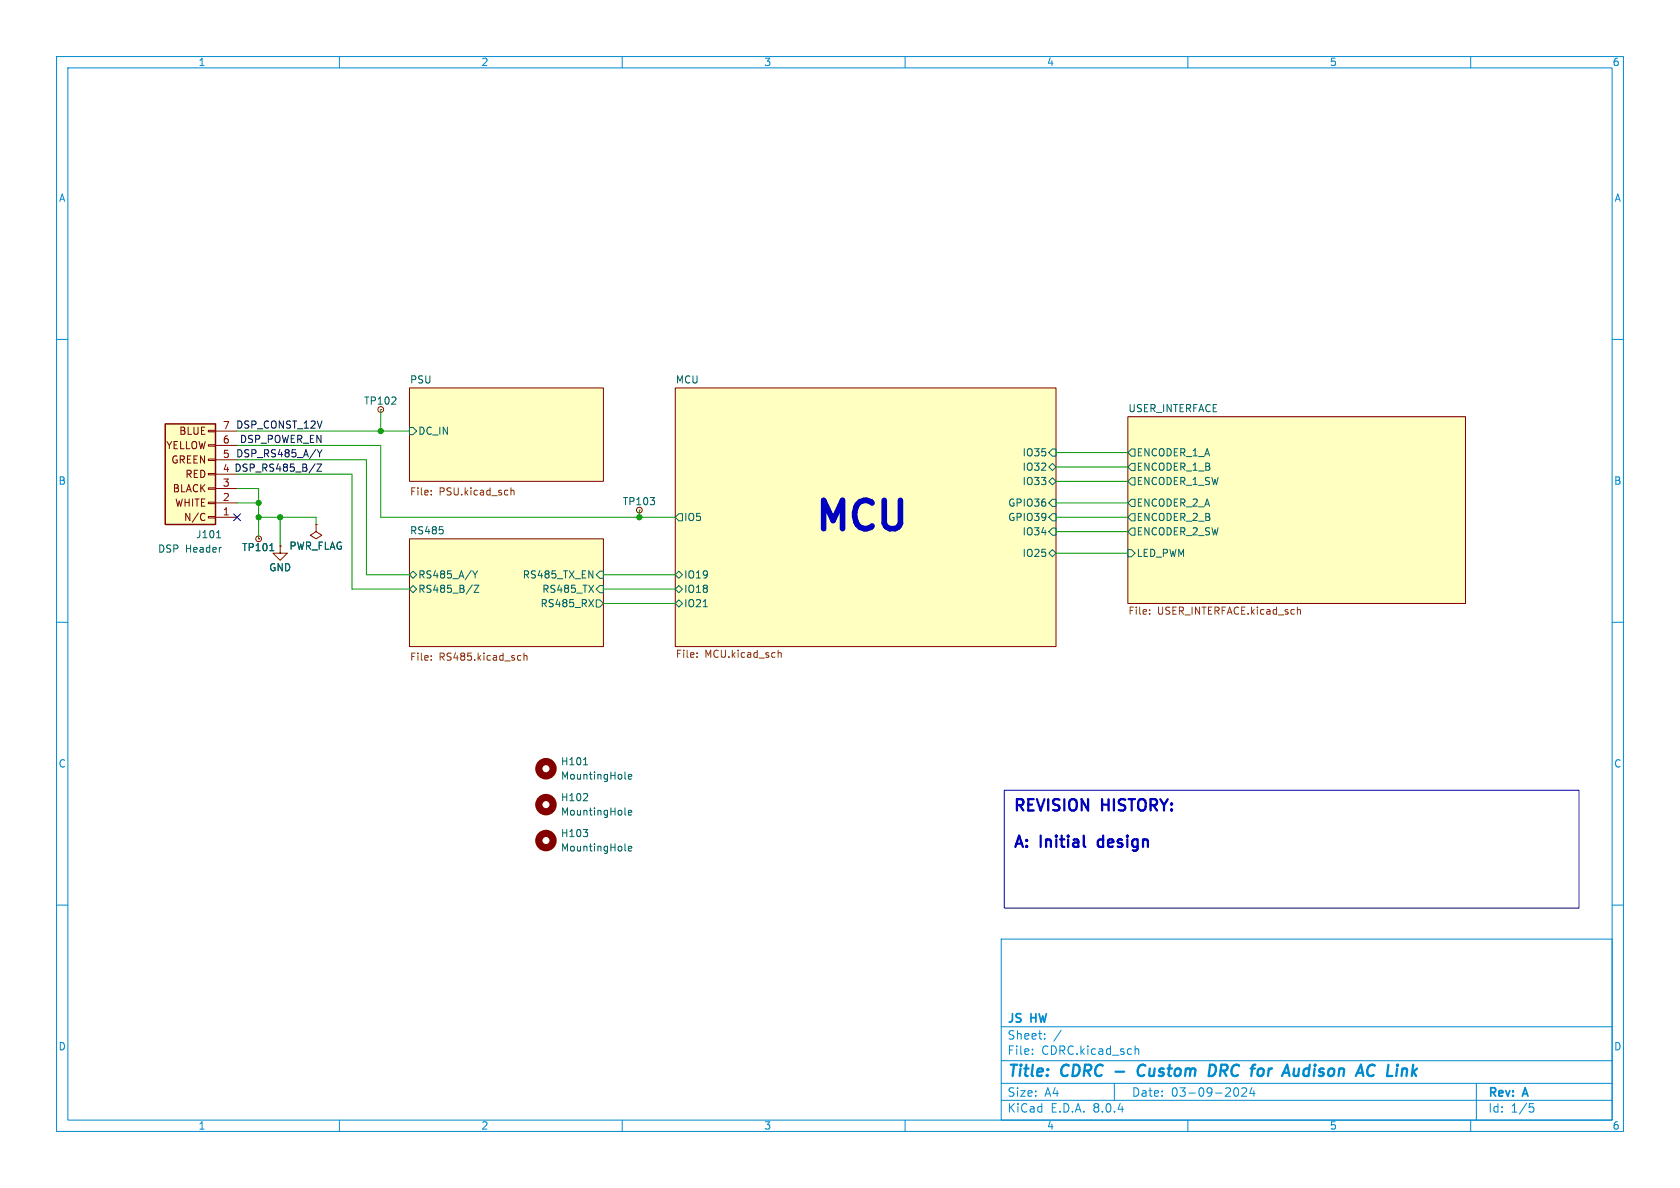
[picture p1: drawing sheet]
<svg xmlns="http://www.w3.org/2000/svg" width="297mm" height="210mm" viewBox="0 0 297 210" stroke-linecap="round" stroke-linejoin="round" font-family="sans-serif">
<g fill="none" stroke="#008bce" stroke-width=".18">
<path d="M10 10h277v190h-277zM12 12h273v186h-273zM60 10v2M110 10v2M160 10v2M210 10v2M260 10v2M10 60h2M285 60h2M10 110h2M285 110h2M10 160h2"/>
<path d="M285 160h2M177 166h108v32h-108zM60 198v2M110 198v2M160 198v2M177 194.5h108M177 191.5h108M177 187.5h108M177 181.5h108M182.5 186.3v.1M182.5 185.5v.1M184.7 183.6v.1"/>
<path d="M184.7 182.8v.1M187.6 182.1l-1.3 2M197 191.5v3M200.7 184.9v1.5M200.7 185.5l.2-.1 .3 .1 .1 .9M210 198v2M218.3 192.4l.2-.1a.81 .81 0 0 1 .5 .6 .81 .81 0 0 1-.3 .8h-.4M219.5 192.4l.6-.1 .2 .1 .1 .3-.9 1.1h.9M221.3 192.2l-.3 1.1h.9M221.7 192.8v1M260 198v2M261 191.5v6.5"/>
<path d="M270.4 195.1h.7M270.5 195.7h.4l.3 .3-.2 .5-.5 .1"/>
</g>
<path d="M197.2 189.4h1.5M202.1 188.2a1.13 1.13 0 0 0-.9 .7 1.13 1.13 0 0 0 .2 1.2l.3 .1 .5-.1M213.9 188.2h.5a1.08 1.08 0 0 1 .6 1.1 1.08 1.08 0 0 1-.8 .9M223.3 189.1v.7M229.5 190l-.1 .1M229.7 188.9l-.2 1.3" fill="none" stroke="#008bce" stroke-width=".4"/>
<g fill="#ffffc2" stroke="#ffffc2" stroke-width=".18">
<path d="M72.4 95.3h34.3v19h-34.3z"/>
<path d="M119.4 68.6h67.3v45.7h-67.3z"/>
<path d="M199.4 73.7h59.7v33h-59.7z"/>
<path d="M72.4 68.6h34.3v16.5h-34.3z"/>
</g>
<path d="M72.4 68.6h34.3v16.5h-34.3zM119.4 68.6h67.3v45.7h-67.3zM199.4 73.7h59.7v33h-59.7zM72.4 95.3h34.3v19h-34.3z" fill="none" stroke="#840000" stroke-width=".18"/>
<g fill="none" stroke="#006464" stroke-width=".18">
<path d="M72.4 75.6h.6l.7 .6-.7 .6h-.6zM186.1 79.4h.6v1.2h-.6l-.7-.6zM200 79.4h.7v1.2h-.7l-.6-.6zM78.3 93.7v.6M120 90.8h.6v1.3h-.6l-.6-.7zM185.4 85.1l.7-.6 .6 .6-.6 .6zM185.4 82.6l.7-.7 .6 .7-.6 .6zM185.4 97.8l.7-.6 .6 .6-.6 .6zM186.1 93.3h.6v1.3h-.6l-.7-.6zM186.1 90.8h.6v1.3h-.6l-.7-.7zM186.1 88.3h.6v1.2h-.6l-.7-.6zM199.4 97.2h.6l.7 .6-.7 .6h-.6z"/>
<path d="M200 81.9h.7v1.3h-.7l-.6-.6zM200 90.8h.7v1.3h-.7l-.6-.7zM200 88.3h.7v1.2h-.7l-.6-.6zM200 93.3h.7v1.3h-.7l-.6-.6zM200 84.5h.7v1.2h-.7l-.6-.6zM72.4 101.6l.6-.6 .7 .6-.7 .6zM72.4 104.1l.6-.6 .7 .6-.7 .7zM83.6 100.9l.4 .7M83.8 103.4h.9l-.9 1.3h.9M84 101.6v.6M84.4 100.9l-.4 .7M104.1 106l.8 1.3"/>
<path d="M104.9 106l-.8 1.3M105.4 106h.6l.7 .7-.7 .6h-.6zM106 101h.7v1.2h-.7l-.6-.6zM106 103.5h.7v1.3h-.7l-.6-.7zM119.4 101.6l.6-.6 .6 .6-.6 .6zM119.4 104.1l.6-.6 .6 .6-.6 .7zM119.4 106.7l.6-.7 .6 .7-.6 .6zM124.3 107.3h.8M103.2 135.2h.7M110.5 137.6l.2 .1M111.1 137.3l.6-.1-.1-.2-.3-.1-.2 .2v.6h.5M103.1 141.5h.8"/>
<path d="M103.1 146.6h.8l-.4 .5M103.8 140.4v.4M103.8 147.2v.6M110.5 143.9l.2 .2M110.5 150.3l.2 .1M111.1 143.7l.6-.2-.1-.2-.3-.1-.2 .2v.6h.5M111.1 150l.6-.1-.1-.2-.3-.1-.2 .2v.6h.5"/>
</g>
<g fill="none" stroke="#725600" stroke-width=".18">
<path d="M76.2 86.7v.1M76.2 87.4v.1M90.3 86.2v1.3M90.3 86.8l.2-.1h.3l.1 .8M76.2 116.6v.1M76.2 115.9v.1M91.7 115.9h.4M92.1 116.7h-.4M92.6 116l.2-.1h.3l.1 .8M92.6 115.4v1.3M123.2 116.1v.1M123.2 115.4v.1"/>
<path d="M137.6 114.9v1.3M137.6 115.5l.1-.1h.3l.1 .8M203.2 108.5v.1M203.2 107.8v.1M229.4 107.9l.1-.2 .3 .1 .1 .8"/>
</g>
<g fill="none" stroke="#840000" stroke-width="1.3">
<circle cx="96.5" cy="135.9" r="1.27"/>
<circle cx="96.5" cy="142.2" r="1.27"/>
<circle cx="96.5" cy="148.6" r="1.27"/>
</g>
<path d="M29.2 74.9h8.9v17.8h-8.9z" fill="#ffffc2"/>
<g fill="none" stroke="#840000" stroke-width=".18">
<path d="M35.6 76.8h.6M35.6 75.5h.6M36.8 78.6h1.3v.3h-1.3zM36.8 76.1h1.3v.2h-1.3zM38.1 78.7h3.8M38.1 76.2h3.8M67.3 72.4h.1M36 90.7l.2 .2M36.2 91.9l-.2 .1M36.8 91.3h1.3v.3h-1.3zM36.8 88.8h1.3v.2h-1.3zM36.8 86.2h1.3v.3h-1.3z"/>
<path d="M36.8 83.7h1.3v.2h-1.3zM36.8 81.2h1.3v.2h-1.3zM38.1 91.4h3.8M38.1 88.9h3.8M38.1 86.4h3.8M38.1 83.8h3.8M38.1 81.3h3.8M45.7 95.3h.1M49.5 96.5v1.3h1.3l-1.3 1.3-1.2-1.3h1.2M49.5 96.5h.1M55.9 92.7v1.3l1 .6-1 .7-1-.7 1-.6M55.9 92.7h.1"/>
<path d="M113 90.2h.1"/>
<circle cx="67.3" cy="72.4" r=".51"/>
<circle cx="45.7" cy="95.3" r=".51"/>
<circle cx="113" cy="90.2" r=".51"/>
</g>
<path d="M29.2 74.9h8.9v17.8h-8.9z" fill="none" stroke="#840000" stroke-width=".25"/>
<path d="M38.3 95.1h.7M47.7 97.4h.7" fill="none" stroke="#006464" stroke-width=".18"/>
<path d="M56.1 79.5l.4 .7M56.9 79.5l-.4 .7M55.7 82l-1.1 1.6M56 82h.9l-.9 1.3h.9M56.5 80.2v.6" fill="none" stroke="#0f0f0f" stroke-width=".18"/>
<path d="M177.5 139.7h101.6v20.8h-101.6z" fill="none" stroke="#0000c2" stroke-width=".18"/>
<g fill="none" stroke="#0000c2" stroke-width=".4">
<path d="M179.5 149.7l.7-2 .6 2M180.8 141.5l-.3-.2h-.7v2M182.7 141.3h-.9v2M183.3 141.3l.7 2 .6-2M184 147.7v2M185.3 141.3v2M186.7 147.7l-.1 .1 .1 .1M186.7 147.7l.1 .1-.1 .1M186.7 147.7v.2M187.3 141.4l-.8-.1-.2 .2M187.7 147.7v1.7M188.2 141.3v2"/>
<path d="M188.8 147.7l-.1 .1 .1 .1M188.8 147.7l.1 .1-.1 .1M188.8 147.7v.2M189.1 141.6a.68 .68 0 0 1 1.2 0M191.6 147.7v1.7M192.4 141.3v2l-1.2-2v2M194.2 148.6l-.1 .2 .1 .7M194.8 141.3v2M195 147.7v2M196 141.3v2M196.9 141.3v2M198.9 141.4l-.7-.1-.3 .2"/>
<path d="M199.3 147.7l-.1 .1 .1 .1M199.3 147.7l.1 .1-.1 .1M199.3 147.7v.2M199.5 141.3h1.1M200.1 141.3v2M201.3 141.6a.68 .68 0 0 1 1.2 0M204.5 141.5l-.3-.2h-.8v2M205.1 141.3l.7 1 .7-1"/>
</g>
<g fill="none" stroke="#009600" stroke-width=".18">
<path d="M41.9 78.7h25.4v12.7h52.1M41.9 76.2h30.5M67.3 72.4v3.8M41.9 81.3h22.9v20.3h7.6M41.9 83.8h20.3v20.3h10.2M41.9 86.4h3.8v8.9M41.9 88.9h3.8M45.7 91.4h10.2v1.3M49.5 91.4v5.1M113 90.2v1.2M186.7 91.4h12.7M186.7 85.1h12.7"/>
<path d="M186.7 82.6h12.7M186.7 88.9h12.7M186.7 80h12.7M186.7 97.8h12.7M186.7 94h12.7M106.7 101.6h12.7M106.7 106.7h12.7M106.7 104.1h12.7"/>
</g>
<path d="M41.3 90.8l1.2 1.2M42.5 90.8l-1.2 1.2" fill="none" stroke="#000084" stroke-width=".18"/>
<g fill="#009600" stroke="#009600" stroke-width=".18">
<circle cx="45.7" cy="91.4" r=".46"/>
<circle cx="45.7" cy="88.9" r=".46"/>
<circle cx="49.5" cy="91.4" r=".46"/>
<circle cx="67.3" cy="76.2" r=".46"/>
<circle cx="113" cy="91.4" r=".46"/>
</g>
<text font-size="7" fill="#0000c2" x="143.4" y="95.2">MCU</text>
<g font-size="2.8" fill="#0000c2">
<text x="179" y="144.4">REVISION</text>
<text x="194.9" y="144.4">HISTORY:</text>
<text x="179" y="150.8">A:</text>
<text x="184" y="150.8">Initial</text>
<text x="195" y="150.8">design</text>
</g>
<g font-size="2.8" fill="#008bce">
<text x="178" y="190.9">Title:</text>
<text x="187.7" y="190.9">CDRC</text>
<text x="202.8" y="190.9">Custom</text>
<text x="216.2" y="190.9">DRC</text>
<text x="224.5" y="190.9">for</text>
<text x="231" y="190.9">Audison</text>
<text x="244.8" y="190.9">AC Link</text>
</g>
<g font-size="2.1" fill="#008bce">
<text x="178" y="184">Sheet:</text>
<text x="178" y="181.2">JS</text>
<text x="182.3" y="181.2">HW</text>
<text x="178" y="186.7">File:</text>
<text x="184.1" y="186.7">CDRC.kicad_sch</text>
<text x="178" y="196.9">KiCad</text>
<text x="178" y="194.1">Size:</text>
<text x="184.7" y="194.1">A4</text>
<text x="185.7" y="196.9">E.D.A.</text>
<text x="193.3" y="196.9">8.0.4</text>
<text x="200" y="194.1">Date:</text>
<text x="207" y="194.1">03-09-2024</text>
<text x="263" y="194.3">Rev:</text>
<text x="263" y="196.9">Id:</text>
<text x="267.1" y="196.9">1/5</text>
<text x="269.4" y="194.3">A</text>
</g>
<g font-size="1.8" fill="#008bce">
<text x="35" y="11.9">1</text>
<text x="85" y="11.9">2</text>
<text x="135" y="11.9">3</text>
<text x="185" y="11.9">4</text>
<text x="235" y="11.9">5</text>
<text x="285" y="11.9">6</text>
<text x="10.3" y="35.9">A</text>
<text x="285.3" y="35.9">A</text>
<text x="10.3" y="85.9">B</text>
<text x="285.3" y="85.9">B</text>
<text x="10.3" y="135.9">C</text>
<text x="285.3" y="135.9">C</text>
<text x="10.3" y="185.9">D</text>
<text x="285.3" y="185.9">D</text>
<text x="35" y="199.9">1</text>
<text x="85" y="199.9">2</text>
<text x="135" y="199.9">3</text>
<text x="185" y="199.9">4</text>
<text x="235" y="199.9">5</text>
<text x="285" y="199.9">6</text>
</g>
<g font-size="1.8" fill="#006464">
<text x="64.3" y="71.7">TP102</text>
<text x="72.4" y="67.9">PSU</text>
<text x="119.4" y="67.9">MCU</text>
<text x="73.9" y="77.1">DC_IN</text>
<text x="199.4" y="72.9">USER_INTERFACE</text>
<text x="180.7" y="83.4">IO32</text>
<text x="180.7" y="80.9">IO35</text>
<text x="200.9" y="80.9">ENCODER_1_A</text>
<text x="200.9" y="83.4">ENCODER_1_B</text>
<text x="110" y="89.5">TP103</text>
<text x="178.1" y="89.8">GPIO36</text>
<text x="180.7" y="86">IO33</text>
<text x="200.9" y="89.8">ENCODER_2_A</text>
<text x="200.9" y="86">ENCODER_1_SW</text>
<text x="34.6" y="95.4">J101</text>
<text x="72.4" y="94.5">RS485</text>
<text x="120.8" y="92.3">IO5</text>
<text x="178.1" y="92.3">GPIO39</text>
<text x="180.7" y="94.8">IO34</text>
<text x="200.9" y="92.3">ENCODER_2_B</text>
<text x="200.9" y="94.8">ENCODER_2_SW</text>
<text x="27.8" y="97.9">DSP</text>
<text x="32.8" y="97.9">Header</text>
<text x="42.7" y="97.6">TP101</text>
<text x="47.5" y="101.2">GND</text>
<text x="51.1" y="97.4">PWR_FLAG</text>
<text x="180.7" y="98.7">IO25</text>
<text x="200.9" y="98.7">LED_PWM</text>
<text x="73.9" y="102.5">RS485_A/Y</text>
<text x="73.9" y="105">RS485_B/Z</text>
<text x="92.3" y="102.5">RS485_TX_EN</text>
<text x="95.5" y="107.5">RS485_RX</text>
<text x="95.8" y="105">RS485_TX</text>
<text x="120.8" y="102.5">IO19</text>
<text x="120.8" y="105">IO18</text>
<text x="120.8" y="107.5">IO21</text>
<text x="99.1" y="135.5">H101</text>
<text x="99.1" y="141.8">H102</text>
<text x="99.1" y="138">MountingHole</text>
<text x="99.1" y="144.4">MountingHole</text>
<text x="99.1" y="148.2">H103</text>
<text x="99.1" y="150.7">MountingHole</text>
</g>
<g font-size="1.8" fill="#840000">
<text x="31" y="77.1">BLUE</text>
<text x="29.3" y="79.6">YELLOW</text>
<text x="30.2" y="82.2">GREEN</text>
<text x="30.4" y="87.2">BLACK</text>
<text x="30.9" y="89.8">WHITE</text>
<text x="32.7" y="84.7">RED</text>
<text x="32.4" y="92.3">N/C</text>
</g>
<g font-size="1.8" fill="#a90000">
<text x="39.3" y="75.9">7</text>
<text x="39.3" y="81">5</text>
<text x="39.3" y="78.5">6</text>
<text x="39.3" y="88.6">2</text>
<text x="39.3" y="86.1">3</text>
<text x="39.3" y="91.2">1</text>
</g>
<g font-size="1.8" fill="#0f0f0f">
<text x="41.6" y="75.9">DSP_CONST_12V</text>
<text x="39.3" y="83.6">4 DSP_RS485_B/Z</text>
<text x="41.6" y="80.9">DSP_RS485_A/Y</text>
<text x="42.3" y="78.4">DSP_POWER_EN</text>
</g>
<g font-size="1.8" fill="#725600">
<text x="72.4" y="87.9">File:</text>
<text x="77.6" y="87.9">PSU.kicad_sch</text>
<text x="199.4" y="109">File:</text>
<text x="204.6" y="109">USER_INTERFACE.kicad_sch</text>
<text x="72.4" y="117.1">File:</text>
<text x="77.6" y="117.1">RS485.kicad_sch</text>
<text x="119.4" y="116.6">File:</text>
<text x="124.6" y="116.6">MCU.kicad_sch</text>
</g>
</svg>
